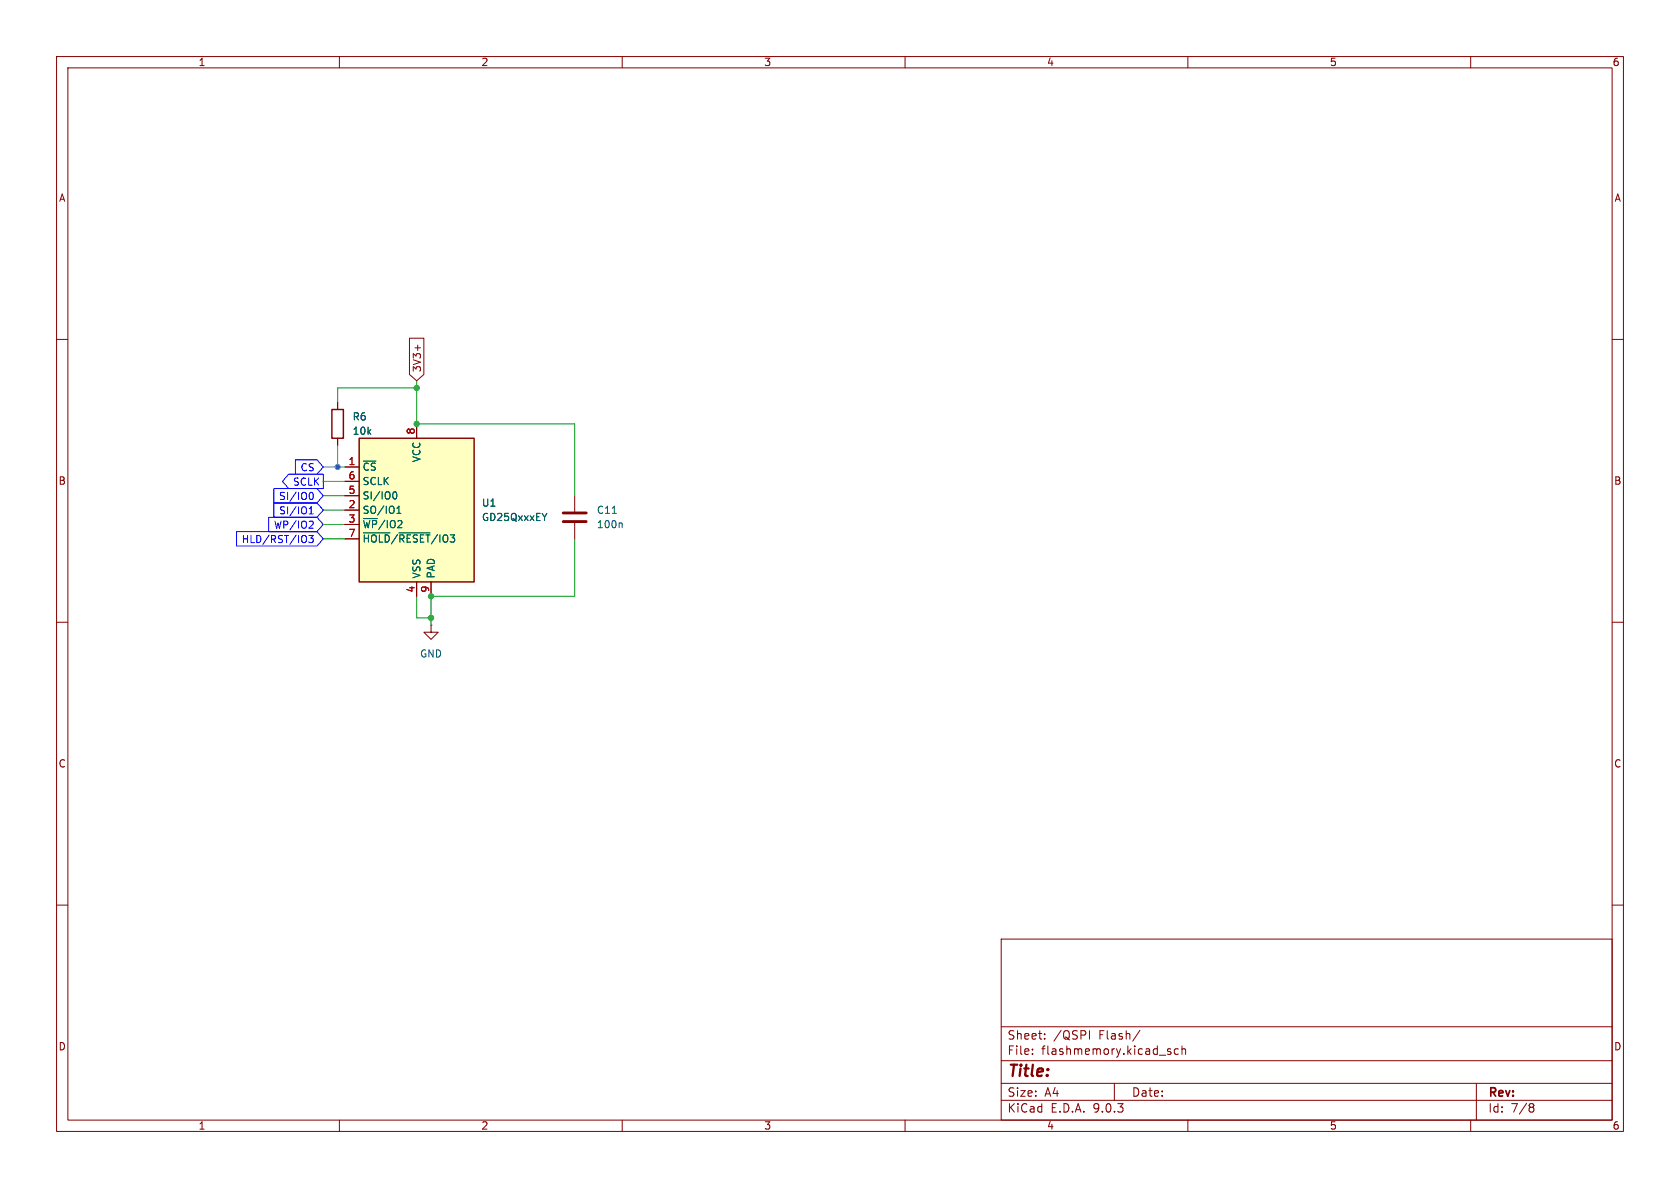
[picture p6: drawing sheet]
<svg xmlns="http://www.w3.org/2000/svg" width="297mm" height="210mm" viewBox="0 0 297 210" stroke-linecap="round" stroke-linejoin="round" font-family="sans-serif">
<g fill="none" stroke="#840000" stroke-width=".18">
<path d="M10 10h277v190h-277zM12 12h273v186h-273zM60 10v2M110 10v2M160 10v2M210 10v2M260 10v2M10 60h2M59.7 71.1v1.3M59.7 77.5v1.2M285 60h2M10 110h2"/>
<path d="M285 110h2M10 160h2M177 166h108v32h-108zM285 160h2M60 198v2M110 198v2M160 198v2M177 194.5h108M177 191.5h108M177 187.5h108M177 181.5h108M182.5 186.3v.1"/>
<path d="M182.5 185.5v.1M184.7 183.6v.1M184.7 182.8v.1M192.6 182.2v1.5M197 191.5v3M201.5 182.1l-1.3 2M206.5 185.8l.5 .2v.2l-.2 .2-.4-.1M206.5 185.5h.5M208.3 185.5l-.4-.1-.3 .3v.4l.1 .2h.6M209 185.5l.2-.1 .3 .1 .1 .9M209 184.9v1.5M210 198v2"/>
<path d="M260 198v2M261 191.5v6.5M270.6 195.1l.4 .1 .2 .2-.3 .3M270.6 195.7h.3M270.9 195.7l.2 .2 .1 .4-.2 .2-.4 .1"/>
</g>
<path d="M58.7 72.4h2v5.1h-2z" fill="none" stroke="#840000" stroke-width=".25"/>
<path d="M63.5 77.5h20.3v25.4h-20.3z" fill="#ffffc2"/>
<path d="M63.5 77.5h20.3v25.4h-20.3z" fill="none" stroke="#840000" stroke-width=".25"/>
<g fill="none" stroke="#840000" stroke-width=".18">
<path d="M72.4 59.8h2.5v6.4l-1.2 1.1-1.3-1.1zM59.7 71.1v1.3M59.7 77.5v1.2M73.7 74.9v2.6M73.8 61v1M61 82.6h2.5M61 85.1h2.5M61 87.6h2.5M61 90.2h2.5M61 92.7h2.5M61 95.3h2.5M101.6 87.6v2.8"/>
<path d="M101.6 92.5v2.8M73.7 102.9v2.5M76.2 110.5v1.3h1.3l-1.3 1.2-1.3-1.2h1.3M76.2 110.5h.1M76.2 102.9v2.5"/>
</g>
<path d="M64.2 94.2h4.7M69.6 87.1l.1-.2a.68 .68 0 0 1 .5 .7 .68 .68 0 0 1-.5 .6l-.1-.1M70.2 90.7h.7M70.2 89.8l.3-.3v1.2M70.5 94.2h5.5M108.2 90.7h.8M109.8 92.4l.2 .2v.7" fill="none" stroke="#006464" stroke-width=".18"/>
<path d="M99.6 90.7h4M99.6 92.2h4" fill="none" stroke="#840000" stroke-width=".51"/>
<path d="M41.8 94h14.2l1.1 1.3-1.1 1.2h-14.2zM47.5 91.4h8.5l1.1 1.3-1.1 1.3h-8.5zM48.4 88.9h7.6l1.1 1.3-1.1 1.2h-7.6zM48.4 86.4h7.6l1.1 1.2-1.1 1.3h-7.6zM51 83.8h6.1v2.6h-6.1l-1.1-1.3zM52.2 81.3h3.8l1.1 1.3-1.1 1.2h-3.8zM54 94.7a.9 .9 0 0 1 0 1.2M54.6 94.7h.8l-.4 .4 .3 .2v.5l-.2 .1-.5-.1M54.7 90.8h.7M54.7 89.9l.3-.3v1.2M54.8 87.2l.2-.2a.68 .68 0 0 1 .4 .7 .68 .68 0 0 1-.4 .6l-.2-.1M54.8 92.1l.5 .1 .1 .3-.8 .9h.8" fill="none" stroke="#00f" stroke-width=".18"/>
<path d="M59.7 78.7v3.9M57.1 85.1h3.9M57.1 82.6h3.9" fill="none" stroke="#00c2c2" stroke-width=".18"/>
<path d="M73.7 67.3v7.6h27.9v12.7M73.7 68.6h-14v2.5M57.1 90.2h3.9M57.1 87.6h3.9M57.1 92.7h3.9M57.1 95.3h3.9M101.6 95.3v10.1h-25.4v5.1M73.7 105.4v3.8h2.5" fill="none" stroke="#009600" stroke-width=".18"/>
<g fill="#009600" stroke="#009600" stroke-width=".18">
<circle cx="76.2" cy="109.2" r=".46"/>
<circle cx="76.2" cy="105.4" r=".46"/>
<circle cx="73.7" cy="68.6" r=".46"/>
<circle cx="73.7" cy="74.9" r=".46"/>
</g>
<circle cx="59.7" cy="82.6" r=".46" fill="#00c2c2" stroke="#00c2c2" stroke-width=".18"/>
<text font-size="2.8" fill="#840000" x="178" y="190.9">Title:</text>
<g font-size="2.1" fill="#840000">
<text x="178" y="184">Sheet:</text>
<text x="186.2" y="184">/QSPI</text>
<text x="194.3" y="184">Flash/</text>
<text x="178" y="186.7">File:</text>
<text x="184.1" y="186.7">flashmemory.kicad_sch</text>
<text x="178" y="196.9">KiCad</text>
<text x="178" y="194.1">Size:</text>
<text x="184.7" y="194.1">A4</text>
<text x="185.7" y="196.9">E.D.A.</text>
<text x="193.3" y="196.9">9.0.3</text>
<text x="200" y="194.1">Date:</text>
<text x="263" y="194.3">Rev:</text>
<text x="263" y="196.9">Id:</text>
<text x="267.1" y="196.9">7/8</text>
</g>
<g font-size="1.8" fill="#840000">
<text x="35" y="11.9">1</text>
<text x="85" y="11.9">2</text>
<text x="135" y="11.9">3</text>
<text x="185" y="11.9">4</text>
<text x="235" y="11.9">5</text>
<text x="285" y="11.9">6</text>
<text x="10.3" y="35.9">A</text>
<text x="285.3" y="35.9">A</text>
<text x="74.6" y="65.9" transform="rotate(-90 74.6 65.9)">3V3+</text>
<text x="10.3" y="85.9">B</text>
<text x="285.3" y="85.9">B</text>
<text x="10.3" y="135.9">C</text>
<text x="285.3" y="135.9">C</text>
<text x="10.3" y="185.9">D</text>
<text x="285.3" y="185.9">D</text>
<text x="35" y="199.9">1</text>
<text x="85" y="199.9">2</text>
<text x="135" y="199.9">3</text>
<text x="185" y="199.9">4</text>
<text x="235" y="199.9">5</text>
<text x="285" y="199.9">6</text>
</g>
<g font-size="1.8" fill="#006464">
<text x="62.2" y="74.5">R6</text>
<text x="62.2" y="77.1">10k</text>
<text x="64" y="83.4">~{CS}</text>
<text x="74.5" y="81.8" transform="rotate(-90 74.5 81.8)">VCC</text>
<text x="64" y="86">SCLK</text>
<text x="64" y="88.5">SI/IO0</text>
<text x="85.1" y="89.8">U1</text>
<text x="64" y="91">SO/IO1</text>
<text x="64" y="93.6">~{WP}/IO2</text>
<text x="85.1" y="92.3">GD25QxxxEY</text>
<text x="105.4" y="93.6">100n</text>
<text x="105.4" y="91">C11</text>
<text x="64" y="96.1">~{HOLD}/~{RESET}/IO3</text>
<text x="74.5" y="102.4" transform="rotate(-90 74.5 102.4)">VSS</text>
<text x="77.1" y="102.4" transform="rotate(-90 77.1 102.4)">PAD</text>
<text x="74.2" y="116.4">GND</text>
</g>
<g font-size="1.8" fill="#a90000">
<text x="73.4" y="76.9" transform="rotate(-90 73.4 76.9)">8</text>
<text x="61.5" y="82.3">1</text>
<text x="61.5" y="84.8">6</text>
<text x="61.5" y="87.4">5</text>
<text x="61.5" y="89.9">2</text>
<text x="61.5" y="92.5">3</text>
<text x="61.5" y="95">7</text>
<text x="73.4" y="104.8" transform="rotate(-90 73.4 104.8)">4</text>
<text x="75.9" y="104.8" transform="rotate(-90 75.9 104.8)">9</text>
</g>
<g font-size="1.8" fill="#00f">
<text x="53" y="83.5">CS</text>
<text x="49.2" y="88.6">SI/IO0</text>
<text x="51.7" y="86">SCLK</text>
<text x="48.3" y="93.7">WP/IO2</text>
<text x="49.2" y="91.1">SI/IO1</text>
<text x="42.6" y="96.2">HLD/RST/IO3</text>
</g>
</svg>
